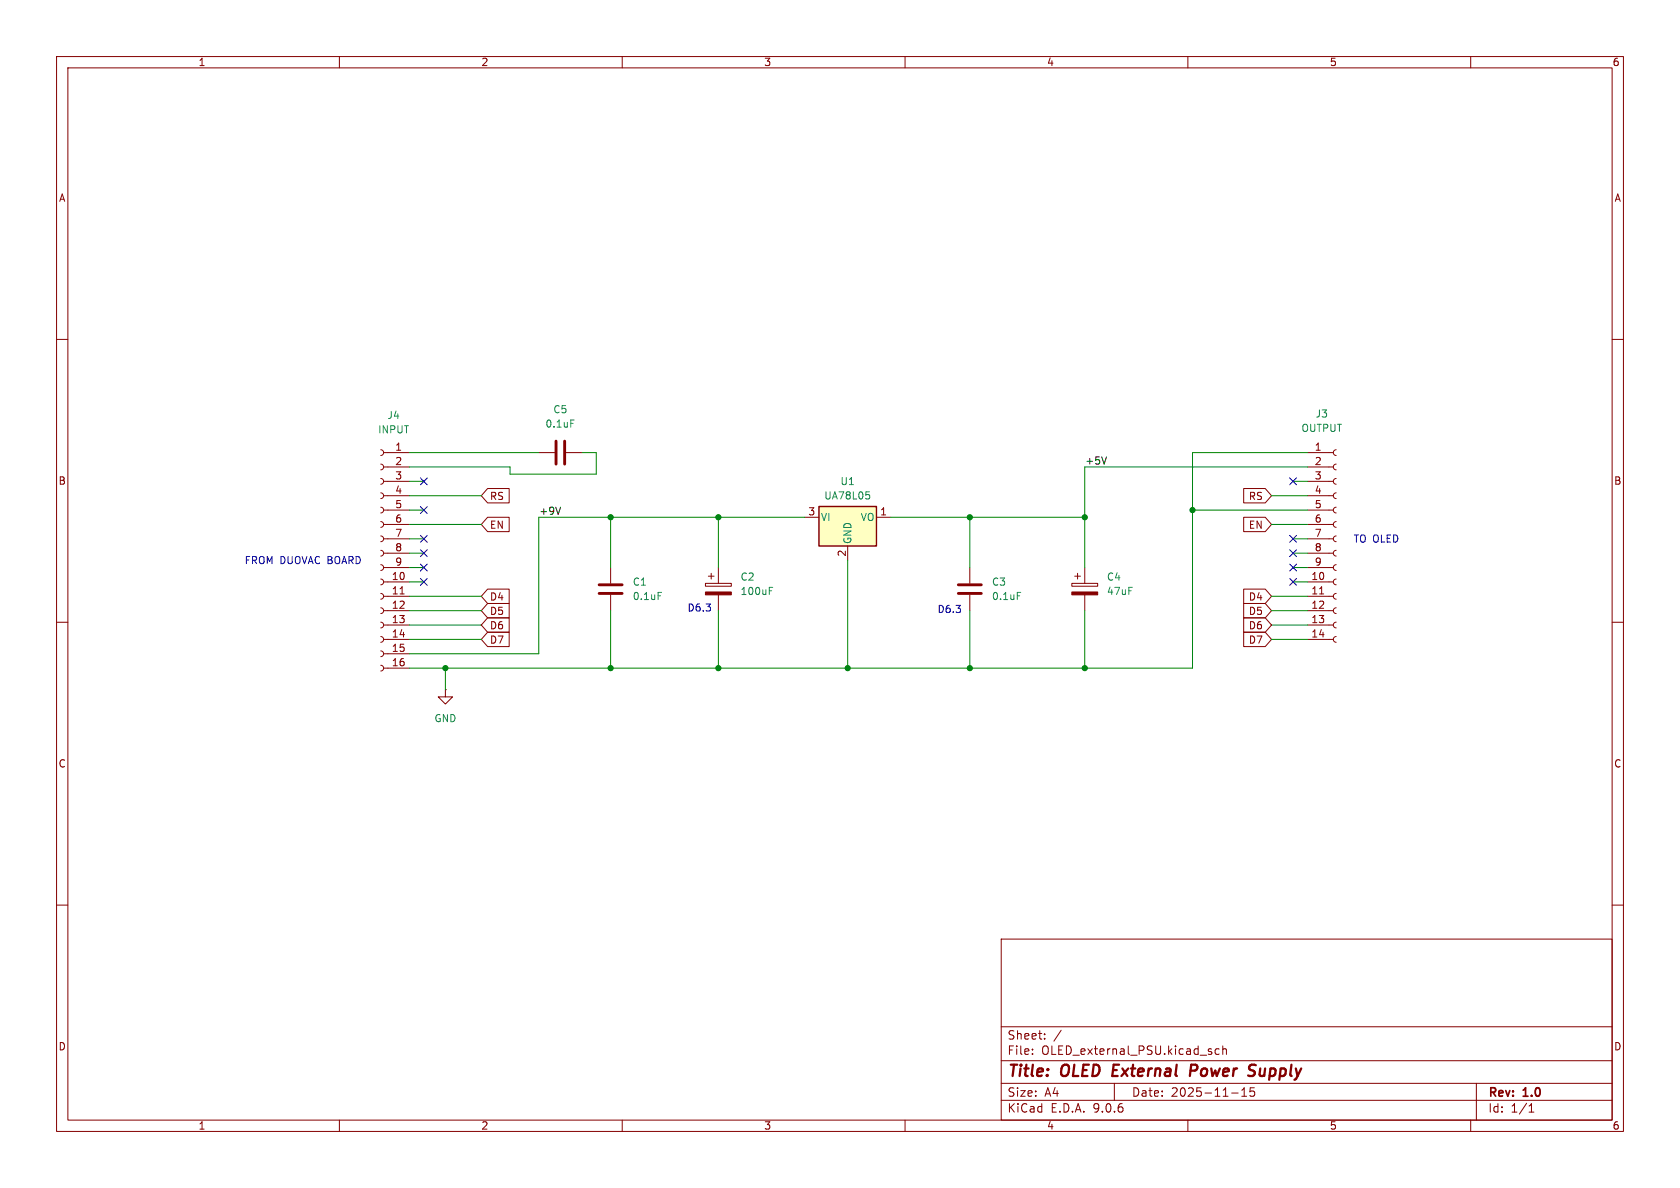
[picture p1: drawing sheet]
<svg xmlns="http://www.w3.org/2000/svg" width="297mm" height="210mm" viewBox="0 0 297 210" stroke-linecap="round" stroke-linejoin="round" font-family="sans-serif">
<g fill="none" stroke="#840000" stroke-width=".18">
<path d="M10 10h277v190h-277zM12 12h273v186h-273zM60 10v2M110 10v2M160 10v2M210 10v2M260 10v2M10 60h2M67.3 79.5l.4 .2 .1 .3-.1 .4-.4 .1M285 60h2M67.3 82l.4 .2 .1 .4-.1 .3-.4 .2M67.3 84.6l.4 .1 .1 .4-.1 .3-.4 .2"/>
<path d="M67.3 87.1l.4 .2 .1 .3-.1 .4-.4 .1M67.3 89.7l.4 .1 .1 .4-.1 .3-.4 .2M67.3 92.2l.4 .2 .1 .3-.1 .4-.4 .1M67.3 94.7l.4 .2 .1 .4-.1 .3-.4 .2M67.3 97.3l.4 .1 .1 .4-.1 .3-.4 .2M67.3 99.8l.4 .2 .1 .3-.1 .4-.4 .1M67.8 80h4.6M67.8 82.6h4.6M67.8 85.1h4.6M67.8 87.6h4.6M67.8 90.2h4.6M67.8 92.7h4.6"/>
<path d="M67.8 95.3h4.6M67.8 97.8h4.6M95.2 80h2.8M100.1 80h2.8M10 110h2M67.3 102.4l.4 .1 .1 .4-.1 .3-.4 .2M67.3 104.9l.4 .2 .1 .3-.1 .4-.4 .1M67.3 107.4l.4 .2 .1 .4-.1 .3-.4 .2M67.3 110l.4 .1 .1 .4-.1 .3-.4 .2M67.3 112.5l.4 .2 .1 .3-.1 .4-.4 .1M67.3 115.1l.4 .1 .1 .4-.1 .3-.4 .2M67.3 117.6l.4 .2 .1 .3-.1 .4-.4 .1"/>
<path d="M67.8 100.3h4.6M67.8 102.9h4.6M67.8 105.4h4.6M67.8 108h4.6M67.8 110.5h4.6M67.8 113h4.6M67.8 115.6h4.6M67.8 118.1h4.6M70.7 105h.8M107.9 100.3v2.8M107.9 105.2v2.8M124.7 103.1h4.6v.5h-4.6z"/>
<path d="M125.2 101.9h1M125.7 101.3v1.1M127 100.3v2.8M127 105.2v2.8M285 110h2M78.7 121.9v1.3h1.3l-1.3 1.3-1.2-1.3h1.2M78.7 121.9h.1M10 160h2M177 166h108v32h-108zM285 160h2M60 198v2M110 198v2"/>
<path d="M160 198v2M177 194.5h108M177 191.5h108M177 187.5h108M177 181.5h108M182.5 186.3v.1M182.5 185.5v.1M184.7 183.6v.1M184.7 182.8v.1M187.6 182.1l-1.3 2M197 191.5v3M210 198v2"/>
<path d="M215.5 185.5l-.4-.1-.3 .3v.4l.2 .2h.5M216.2 185.5l.2-.1 .3 .1 .1 .9M216.2 184.9v1.5M217.7 193.2h1.2M219.5 193.8h.9M219.5 192.7l.5-.4v1.5M221.7 192.3h-.7v.7l.2-.1h.5l.1 .3-.1 .5-.2 .1-.5-.1M260 198v2M261 191.5v6.5M270.3 196.6h.9M270.3 195.5l.4-.4v1.5"/>
</g>
<path d="M196.9 188.2l-.3 2h1M211.4 188.2h-.8l-.3 2M211.4 189.2l-.9 .1M221.3 188.2l.7 .1M221.5 189.3a.46 .46 0 0 1 .4 .4 .46 .46 0 0 1-.3 .4" fill="none" stroke="#840000" stroke-width=".4"/>
<path d="M124.7 104.6h4.6v.6h-4.6z" fill="#840000" stroke="#840000" stroke-width=".18"/>
<path d="M100.9 74.2h.6M116.3 104.7h.7M136 104.4h.4M136 103.8h.6" fill="none" stroke="#008484" stroke-width=".18"/>
<path d="M98.3 78v4M99.8 78v4M105.9 103.4h4.1M105.9 104.9h4.1" fill="none" stroke="#840000" stroke-width=".51"/>
<path d="M144.8 89.5h10.1v7h-10.1z" fill="#ffffc2"/>
<path d="M144.8 89.5h10.1v7h-10.1z" fill="none" stroke="#840000" stroke-width=".25"/>
<g fill="none" stroke="#840000" stroke-width=".18">
<path d="M236.2 79.5l-.3 .2-.2 .3 .2 .4 .3 .1M86.2 91.4h3.8v2.6h-3.8l-1.1-1.3zM86.2 86.4h3.8v2.5h-3.8l-1.1-1.3zM142.2 91.4h2.6M149.9 96.5v2.6M154.9 91.4h2.6M219.9 91.4h3.8l1.1 1.3-1.1 1.3h-3.8zM219.9 86.4h3.8l1.1 1.2-1.1 1.3h-3.8zM231.1 80h4.6M231.1 82.6h4.6M231.1 85.1h4.6M231.1 87.6h4.6"/>
<path d="M231.1 90.2h4.6M231.1 92.7h4.6M231.1 95.3h4.6M231.1 97.8h4.6M236.2 82l-.3 .2-.2 .4 .2 .3 .3 .2M236.2 84.6l-.3 .1-.2 .4 .2 .3 .3 .2M236.2 87.1l-.3 .2-.2 .3 .2 .4 .3 .1M236.2 89.7l-.3 .1-.2 .4 .2 .3 .3 .2M236.2 92.2l-.3 .2-.2 .3 .2 .4 .3 .1M236.2 94.7l-.3 .2-.2 .4 .2 .3 .3 .2M236.2 97.3l-.3 .1-.2 .4 .2 .3 .3 .2M236.2 99.8l-.3 .2-.2 .3 .2 .4 .3 .1"/>
<path d="M86.2 109.2h3.8v2.6h-3.8l-1.1-1.3zM86.2 111.8h3.8v2.5h-3.8l-1.1-1.3zM86.2 104.1h3.8v2.6h-3.8l-1.1-1.3zM86.2 106.7h3.8v2.5h-3.8l-1.1-1.2zM171.4 100.3v2.8M171.4 105.2v2.8M189.5 103.1h4.6v.5h-4.6zM190 101.9h1M190.5 101.3v1.1M191.8 100.3v2.8M191.8 105.2v2.8M219.9 111.8h3.8l1.1 1.2-1.1 1.3h-3.8z"/>
<path d="M219.9 109.2h3.8l1.1 1.3-1.1 1.3h-3.8zM219.9 104.1h3.8l1.1 1.3-1.1 1.3h-3.8zM219.9 106.7h3.8l1.1 1.3-1.1 1.2h-3.8zM231.1 100.3h4.6M231.1 102.9h4.6M231.1 105.4h4.6M231.1 108h4.6M231.1 110.5h4.6M231.1 113h4.6M233.3 105h.7M236.2 102.4l-.3 .1-.2 .4 .2 .3 .3 .2M236.2 104.9l-.3 .2-.2 .3 .2 .4 .3 .1"/>
<path d="M236.2 107.4l-.3 .2-.2 .4 .2 .3 .3 .2M236.2 110l-.3 .1-.2 .4 .2 .3 .3 .2M236.2 112.5l-.3 .2-.2 .3 .2 .4 .3 .1"/>
</g>
<path d="M153.1 86.9h.6M153.5 87.4l.3 .3v.3l-.3 .2M179.8 104.7h.7" fill="none" stroke="#008484" stroke-width=".18"/>
<path d="M169.4 103.4h4.1M169.4 104.9h4.1" fill="none" stroke="#840000" stroke-width=".51"/>
<path d="M189.5 104.6h4.6v.6h-4.6z" fill="#840000" stroke="#840000" stroke-width=".18"/>
<path d="M99.1 89.7l-.4 1.2M195.6 80.8l-.4 1.2" fill="none" stroke="#000" stroke-width=".18"/>
<g fill="none" stroke="#008400" stroke-width=".18">
<path d="M72.4 80h22.8M72.4 85.1h2.5M72.4 97.8h2.5M72.4 92.7h12.7M72.4 95.3h2.5M72.4 90.2h2.5M72.4 87.6h12.7M102.9 80h2.5v3.8h-15.2v-1.2h-17.8M107.9 91.4v8.9M127 91.4v8.9M142.2 91.4h-47v24.2h-22.8M149.9 99.1v19"/>
<path d="M157.5 91.4h34.3M171.4 91.4v8.9M210.8 90.2h20.3M224.8 92.7h6.3M224.8 87.6h6.3M228.6 85.1h2.5M228.6 97.8h2.5M228.6 95.3h2.5M231.1 80h-20.3v38.1h-138.4M231.1 82.6h-39.3v17.7M72.4 108h12.7M72.4 113h12.7"/>
<path d="M72.4 102.9h2.5M72.4 100.3h2.5M72.4 105.4h12.7M72.4 110.5h12.7M78.7 118.1v3.8M107.9 108v10.1M127 108v10.1M171.4 108v10.1M191.8 108v10.1M224.8 108h6.3M224.8 113h6.3M224.8 105.4h6.3"/>
<path d="M224.8 110.5h6.3M228.6 102.9h2.5M228.6 100.3h2.5"/>
</g>
<g fill="none" stroke="#000084" stroke-width=".18">
<path d="M74.3 94.6l1.2 1.3M74.3 89.6l1.2 1.2M74.3 97.2l1.2 1.2M74.3 84.5l1.2 1.2M74.3 99.7l1.2 1.2M75.5 94.6l-1.2 1.3M75.5 89.6l-1.2 1.2M75.5 97.2l-1.2 1.2M75.5 84.5l-1.2 1.2M75.5 99.7l-1.2 1.2M228 94.6l1.2 1.3M228 84.5l1.2 1.2"/>
<path d="M228 97.2l1.2 1.2M228 99.7l1.2 1.2M229.2 94.6l-1.2 1.3M229.2 84.5l-1.2 1.2M229.2 97.2l-1.2 1.2M229.2 99.7l-1.2 1.2M74.3 102.3l1.2 1.2M75.5 102.3l-1.2 1.2M228 102.3l1.2 1.2M229.2 102.3l-1.2 1.2"/>
</g>
<g fill="#008400" stroke="#008400" stroke-width=".18">
<circle cx="191.8" cy="91.4" r=".46"/>
<circle cx="210.8" cy="90.2" r=".46"/>
<circle cx="171.4" cy="91.4" r=".46"/>
<circle cx="191.8" cy="118.1" r=".46"/>
<circle cx="78.7" cy="118.1" r=".46"/>
<circle cx="127" cy="91.4" r=".46"/>
<circle cx="107.9" cy="118.1" r=".46"/>
<circle cx="107.9" cy="91.4" r=".46"/>
<circle cx="127" cy="118.1" r=".46"/>
<circle cx="171.4" cy="118.1" r=".46"/>
<circle cx="149.9" cy="118.1" r=".46"/>
</g>
<g font-size="2.8" fill="#840000">
<text x="178" y="190.9">Title:</text>
<text x="187.7" y="190.9">OLED</text>
<text x="197.5" y="190.9">External</text>
<text x="212" y="190.9">Power</text>
<text x="223.2" y="190.9">Supply</text>
</g>
<g font-size="2.1" fill="#840000">
<text x="178" y="184">Sheet:</text>
<text x="178" y="186.7">File:</text>
<text x="184.1" y="186.7">OLED_external_PSU.kicad_sch</text>
<text x="178" y="196.9">KiCad</text>
<text x="178" y="194.1">Size:</text>
<text x="184.7" y="194.1">A4</text>
<text x="185.7" y="196.9">E.D.A.</text>
<text x="193.3" y="196.9">9.0.6</text>
<text x="200" y="194.1">Date:</text>
<text x="207" y="194.1">2025-11-15</text>
<text x="263" y="194.3">Rev:</text>
<text x="263" y="196.9">Id:</text>
<text x="267.1" y="196.9">1/1</text>
<text x="269.4" y="194.3">1.0</text>
</g>
<g font-size="1.8" fill="#840000">
<text x="35" y="11.9">1</text>
<text x="85" y="11.9">2</text>
<text x="135" y="11.9">3</text>
<text x="185" y="11.9">4</text>
<text x="235" y="11.9">5</text>
<text x="285" y="11.9">6</text>
<text x="10.3" y="35.9">A</text>
<text x="285.3" y="35.9">A</text>
<text x="69.8" y="79.8">1</text>
<text x="69.8" y="82.3">2</text>
<text x="232.3" y="79.8">1</text>
<text x="232.3" y="82.3">2</text>
<text x="10.3" y="85.9">B</text>
<text x="69.8" y="84.8">3</text>
<text x="69.8" y="87.4">4</text>
<text x="69.8" y="89.9">5</text>
<text x="86.5" y="88.6">RS</text>
<text x="220.7" y="88.6">RS</text>
<text x="232.3" y="84.8">3</text>
<text x="232.3" y="87.4">4</text>
<text x="232.3" y="89.9">5</text>
<text x="285.3" y="85.9">B</text>
<text x="69.8" y="92.5">6</text>
<text x="69.8" y="95">7</text>
<text x="86.5" y="93.7">EN</text>
<text x="142.8" y="91.2">3</text>
<text x="155.5" y="91.2">1</text>
<text x="220.7" y="93.7">EN</text>
<text x="232.3" y="92.5">6</text>
<text x="232.3" y="95">7</text>
<text x="69.8" y="97.5">8</text>
<text x="69.8" y="100.1">9</text>
<text x="149.6" y="98.5" transform="rotate(-90 149.6 98.5)">2</text>
<text x="232.3" y="97.5">8</text>
<text x="232.3" y="100.1">9</text>
<text x="69.2" y="102.6">10</text>
<text x="69.2" y="105.2">11</text>
<text x="69.2" y="107.7">12</text>
<text x="86.5" y="106.4">D4</text>
<text x="220.7" y="106.4">D4</text>
<text x="231.7" y="102.6">10</text>
<text x="231.7" y="105.2">11</text>
<text x="231.7" y="107.7">12</text>
<text x="69.2" y="110.2">13</text>
<text x="69.2" y="112.8">14</text>
<text x="86.5" y="111.4">D6</text>
<text x="86.5" y="114">D7</text>
<text x="86.5" y="108.9">D5</text>
<text x="220.7" y="114">D7</text>
<text x="220.7" y="111.4">D6</text>
<text x="220.7" y="108.9">D5</text>
<text x="231.7" y="110.2">13</text>
<text x="231.7" y="112.8">14</text>
<text x="69.2" y="115.3">15</text>
<text x="69.2" y="117.9">16</text>
<text x="10.3" y="135.9">C</text>
<text x="285.3" y="135.9">C</text>
<text x="10.3" y="185.9">D</text>
<text x="285.3" y="185.9">D</text>
<text x="35" y="199.9">1</text>
<text x="85" y="199.9">2</text>
<text x="135" y="199.9">3</text>
<text x="185" y="199.9">4</text>
<text x="235" y="199.9">5</text>
<text x="285" y="199.9">6</text>
</g>
<g font-size="1.8" fill="#008484">
<text x="66.7" y="76.8">INPUT</text>
<text x="68.4" y="74.3">J4</text>
<text x="96.3" y="75.8">0.1uF</text>
<text x="97.7" y="73.3">C5</text>
<text x="230" y="76.6">OUTPUT</text>
<text x="232.5" y="74">J3</text>
<text x="145.6" y="88.5">UA78L05</text>
<text x="148.5" y="86">U1</text>
<text x="145" y="92.3">VI</text>
<text x="152.1" y="92.3">VO</text>
<text x="150.7" y="96.3" transform="rotate(-90 150.7 96.3)">GND</text>
<text x="111.8" y="103.7">C1</text>
<text x="111.8" y="106.3">0.1uF</text>
<text x="130.8" y="102.8">C2</text>
<text x="130.8" y="105.4">100uF</text>
<text x="175.3" y="103.7">C3</text>
<text x="175.3" y="106.3">0.1uF</text>
<text x="195.6" y="102.8">C4</text>
<text x="195.6" y="105.4">47uF</text>
<text x="76.7" y="127.9">GND</text>
</g>
<g font-size="1.8">
<text x="191.8" y="82.2">+5V</text>
<text x="95.2" y="91.1">+9V</text>
</g>
<g font-size="1.8" fill="#0000c2">
<text x="43.2" y="99.9">FROM DUOVAC BOARD</text>
<text x="239.2" y="96.1">TO OLED</text>
<text x="121.4" y="108.3">D6.3</text>
<text x="165.6" y="108.6">D6.3</text>
</g>
</svg>
